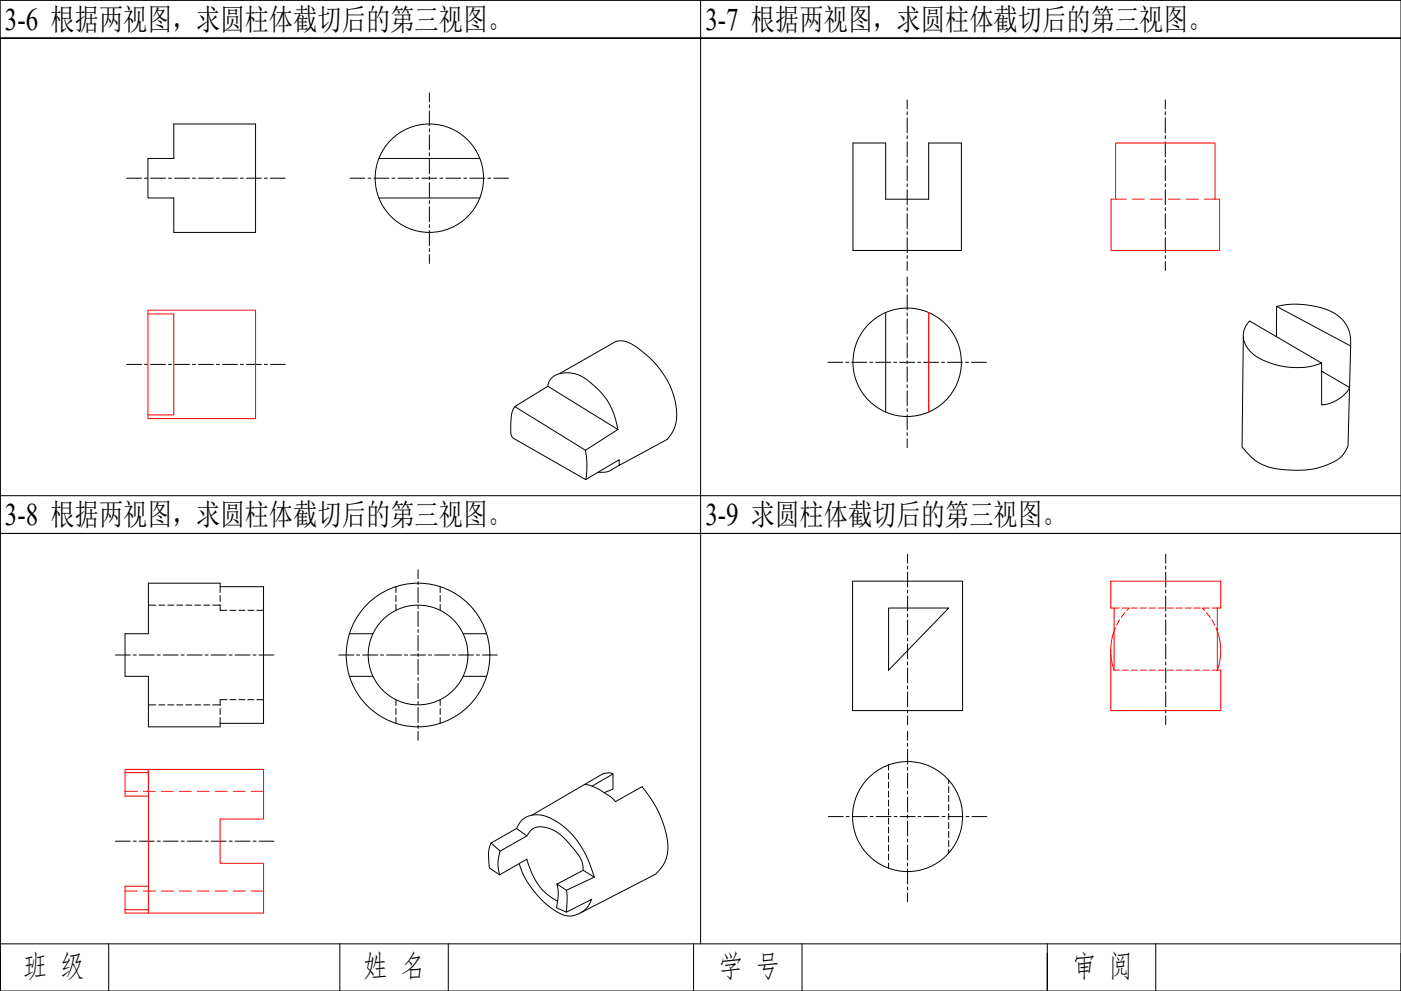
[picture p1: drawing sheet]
<svg xmlns="http://www.w3.org/2000/svg" width="594mm" height="420mm" viewBox="0 0 594 420" stroke-linecap="round" stroke-linejoin="round" font-family="sans-serif">
<!-- layer: 0 -->
<g fill="none" stroke="#000" stroke-width=".42">
<path d="M.1 .2h594v420h-594zM.1 16.2h594h-594v388M297.1 .2v400M182.1 39.4v3.8M73.7 52.6h34.7v45.9h-34.7v-14.6h-11v-16.7h11zM182.1 44.4v1.3M182.1 47v6.3M182.1 54.6v1.3M182.1 57.1v6.4M384.7 42.4v3.7M384.7 47.4v1.3M384.7 49.9v6.4"/>
<path d="M384.7 57.6v1.2M494.1 42.4v3.7M494.1 47.4v1.3M494.1 49.9v6.4M494.1 57.6v1.2M53.7 75.6h6.3M61.3 75.6h1.3M63.8 75.6h6.4M71.5 75.6h1.2M74 75.6h6.4M81.6 75.6h1.3M84.2 75.6h6.3"/>
<path d="M91.8 75.6h1.3M94.3 75.6h6.4M101.9 75.6h1.3M104.5 75.6h6.3M112.1 75.6h1.3M114.6 75.6h6.3M148.5 75.6h6.3M156 75.6h1.3M158.6 75.6h6.3M160.7 67.2h42.8M166.2 75.6h1.3M168.7 75.6h6.4"/>
<path d="M176.4 75.6h1.2M178.9 75.6h6.3M182.1 64.8v1.2M182.1 67.3v6.3M182.1 74.9v1.3M182.1 77.5v6.3M186.5 75.6h1.3M189.1 75.6h6.3M196.7 75.6h1.2M199.2 75.6h6.4M206.8 75.6h1.3M209.4 75.6h6.3"/>
<path d="M361.7 60.6h13.9v23.9h18.2v-23.9h13.9v45.6h-46zM384.7 60.1v6.4M384.7 67.7v1.3M384.7 70.3v6.3M384.7 77.9v1.3M494.1 60.1v6.4M494.1 67.7v1.3M494.1 70.3v6.3M494.1 77.9v1.3M160.7 83.9h42.8M182.1 85.1v1.2M182.1 87.6v6.4"/>
<path d="M182.1 95.2v1.3M182.1 97.8v6.3M384.7 80.4v6.4M384.7 88v1.3M384.7 90.6v6.3M384.7 98.2v1.3M494.1 80.4v6.4M494.1 88v1.3M494.1 90.6v6.3M494.1 98.2v1.3M182.1 105.4v1.3M182.1 107.9v3.8"/>
<path d="M384.7 100.7v6.4M384.7 108.4v1.2M384.7 110.9v3.8M384.7 117.5v3.7M494.1 100.7v6.4M494.1 108.4v1.2M494.1 110.9v3.8M375.6 132.5v42.2M384.7 122.5v1.3M384.7 125v6.4M384.7 132.7v1.2M384.7 135.2v6.3"/>
<path d="M393.8 132.5v42.2M529.8 136.1l30.6 17.8a31.7 31.7 0 0 1-29.5-4.2 9 9 0 0 1-1.1-13.6zM541.3 129.9l31.4 16.8-1.1 42.4a13.2 13.2 0 0 1-9.4 8.2 41.3 41.3 0 0 1-27.1-.4l-4-2.7-4.4-4.7 .5-46.6M541.3 129.9a35.8 35.8 0 0 1 25.7 3.7 13.8 13.8 0 0 1 5.7 13.1M541.3 129.9v12.8M53.7 154.5h6.3M61.3 154.5h1.3M63.8 154.5h6.4M71.5 154.5h1.2M74 154.5h6.4M81.6 154.5h1.3M84.2 154.5h6.3"/>
<path d="M91.8 154.5h1.3M94.3 154.5h6.4M101.9 154.5h1.3M104.5 154.5h6.3M112.1 154.5h1.3M114.6 154.5h6.3M237.3 158.4l24-13.7a11.1 11.1 0 0 1 9.5 3.2 34.9 34.9 0 0 1 16 30.4 14.3 14.3 0 0 1-3.9 8l-20.3 11v-2.4l-14.2 8.4-30.7-17.5-.7-.8a23.2 23.2 0 0 1 .8-11.9l.5-.7M351.1 153.6h6.3M358.6 153.6h1.3M361.2 153.6h6.3M368.8 153.6h1.3M371.3 153.6h6.4"/>
<path d="M379 153.6h1.2M381.5 153.6h6.4M384.7 142.8v1.3M384.7 145.4v6.3M384.7 153v1.2M384.7 155.5v6.4M389.1 153.6h1.3M391.7 153.6h6.3M399.3 153.6h1.3M401.8 153.6h6.4M409.4 153.6h1.3M412 153.6h6.3"/>
<path d="M560.4 153.9v17.8a15 15 0 0 0 11.9-7.4l-11.9-6.9M218.3 172.4l14-8.6 29.7 18.3-13.7 8.8zM232.3 163.8a6.9 6.9 0 0 1 7.9-5.7 14.6 14.6 0 0 1 10.8 4.7 29.3 29.3 0 0 1 11 19.3M384.7 163.1v1.3M384.7 165.7v6.3M384.7 173.3v1.3M384.7 175.8v6.4M248.3 190.9l.6 6.2-.5 6.2M262.6 197.3l-1.1 .6a9.6 9.6 0 0 1-7.8 2.3M384.7 183.5v1.2M384.7 186v3.7M.1 210.2h594"/>
<path d="M384.8 235v3.7M494.3 235v3.7M594.1 226.2h-594h594M62.9 256.6h3.2M67.3 256.6h2.6M71.2 256.6h2.5M75 256.6h2.5M78.8 256.6h2.5M82.6 256.6h2.5M86.4 256.6h2.5M90.2 256.6h3.1M93.3 251.2v-3.9h-30.4v21.4h-9.9v18h9.9v21.5h30.4v-4"/>
<path d="M93.3 248.7h18.5v58h-18.5M93.3 252.5v2.5M93.3 256.3v2.5h2.9M97.5 258.8h2.5M101.3 258.8h2.5M105.1 258.8h2.5M108.9 258.8h2.9M167.9 248.7v2.5M167.9 252.5v2.5M167.9 256.3v2.5M177.3 241.6v3.7M177.3 246.6v1.3"/>
<path d="M177.3 249.1v6.4M177.3 256.8v1.2M177.3 259.3v6.3M186.7 248.7v2.5M186.7 252.5v2.5M186.7 256.3v2.5M361.5 246.4h46.7v54.9h-46.7zM376.8 257.8h25.5l-25.5 26.3zM384.8 240v1.3M384.8 242.5v6.4M384.8 250.2v1.2M384.8 252.7v6.4"/>
<path d="M494.3 240v1.3M494.3 242.5v6.4M494.3 250.2v1.2M494.3 252.7v6.4M48.9 277.7h6.3M56.5 277.7h1.3M59 277.7h6.4M66.7 277.7h1.2M69.2 277.7h6.4M76.8 277.7h1.3M79.4 277.7h6.3M87 277.7h1.3"/>
<path d="M89.5 277.7h6.4M97.1 277.7h1.3M99.7 277.7h6.3M107.3 277.7h1.3M109.8 277.7h6.4M143.7 277.7h6.3M148.2 268.7h10M151.2 277.7h1.3M153.8 277.7h6.3M161.4 277.7h1.3M163.9 277.7h6.4M171.6 277.7h1.2"/>
<path d="M174.1 277.7h6.3M177.3 266.9v1.3M177.3 269.5v6.3M177.3 277.1v1.2M177.3 279.6v6.4M181.7 277.7h1.3M184.3 277.7h6.3M191.9 277.7h1.2M194.4 277.7h6.4M196.4 268.7h10M202 277.7h1.3M204.6 277.7h6.3"/>
<path d="M384.8 260.3v1.3M384.8 262.9v6.3M384.8 270.5v1.3M384.8 273v6.4M494.3 260.3v1.3M494.3 262.9v6.3M494.3 270.5v1.3M494.3 273v6.4M62.9 298.9h3.2M67.3 298.9h2.6M71.2 298.9h2.5M75 298.9h2.5"/>
<path d="M78.8 298.9h2.5M82.6 298.9h2.5M86.4 298.9h2.5M90.2 298.9h3.1M96.2 296.7h-2.9v2.4M97.5 296.7h2.5M101.3 296.7h2.5M105.1 296.7h2.5M108.9 296.7h2.9M148.2 286.7h10M167.9 296.7v2.4M177.3 287.2v1.3"/>
<path d="M177.3 289.8v6.3M177.3 297.4v1.3M177.3 299.9v6.4M186.7 296.7v2.4M196.4 286.7h10M384.8 280.6v1.3M384.8 283.2v6.3M384.8 290.8v1.3M384.8 293.3v6.4M494.3 280.6v1.3M494.3 283.2v6.3M494.3 290.8v1.3"/>
<path d="M494.3 293.3v6.4M93.3 300.4v2.5M167.9 300.4v2.5M167.9 304.2v2.5M177.3 307.6v1.2M177.3 310.1v3.8M186.7 300.4v2.5M186.7 304.2v2.5M384.8 301v1.2M384.8 303.5v3.8M384.8 310.1v3.7M384.8 315.1v1.3"/>
<path d="M384.8 317.6v6.4M494.3 301v1.2M494.3 303.5v3.8M247.9 332.7l2.3 .3 3.9 1.8 4.9 3.1 2 2 11.3-6.4a42.2 42.2 0 0 1 10.9 27 14.4 14.4 0 0 1-5.2 10.1l-31.7 16.3M256.2 336.1l3.7-1.6v-6.4l-.7-.3-1.4-.1-2.3 .4-29.9 17.5M259.9 328.1l-8.8 5.2M376.8 324.3v2.2M376.8 327.8v2.5M376.8 331.6v2.5M376.8 335.4v2.6M376.8 339.2v2.6M384.8 325.3v1.2"/>
<path d="M384.8 327.8v6.3M384.8 335.4v1.3M384.8 338v6.3M402.3 330.7v1.5M402.3 333.5v2.6M402.3 337.3v2.6M48.9 356.6h6.3M56.5 356.6h1.3M59 356.6h6.4M66.7 356.6h1.2M69.2 356.6h6.4M76.8 356.6h1.3"/>
<path d="M79.4 356.6h6.3M87 356.6h1.3M89.5 356.6h6.4M97.1 356.6h1.3M99.7 356.6h6.3M107.3 356.6h1.3M109.8 356.6h6.4M208.2 357.4l10.8-6.1 4.4 3.1-11.3 6.4zM208.2 357.4l-1 3.9 .3 6.7 4.4 2.9 11.6-6.7M219 351.3a9.5 9.5 0 0 1 13.6-4.8 35.1 35.1 0 0 1 18.5 22.5l.9 2.9M223.4 354.4l.6-.9a6.2 6.2 0 0 1 8.2-2.5 20.8 20.8 0 0 1 10.6 8.4 12.9 12.9 0 0 1 4.5 9.6M351.2 346.2h6.3"/>
<path d="M358.8 346.2h1.3M361.4 346.2h6.3M369 346.2h1.2M371.5 346.2h6.4M376.8 343v2.6M376.8 346.8v2.6M376.8 350.7v2.5M376.8 354.5v2.5M376.8 358.3v2.5M379.1 346.2h1.3M381.7 346.2h6.3M384.8 345.6v1.2"/>
<path d="M384.8 348.1v6.4M384.8 355.7v1.3M384.8 358.3v6.3M389.3 346.2h1.3M391.8 346.2h6.4M399.5 346.2h1.2M402 346.2h6.3M402.3 341.1v2.6M402.3 344.9v2.6M402.3 348.8v2.5M402.3 352.6v2.5M402.3 356.4v2.5"/>
<path d="M409.6 346.2h1.3M412.2 346.2h6.3M212.1 360.8l-.9 5.1 .7 5M220.2 366.2a35.7 35.7 0 0 0 19.4 21.9 10 10 0 0 0 11.2-6.8l-10.6 5.4M223.3 364.3a27.3 27.3 0 0 0 10.1 15.9l3 2M236.2 374.8l11.1-5.8 4.7 2.9-11.8 5.5a31.4 31.4 0 0 1 0 9.3l-4.2-1.8 .7-5.7zM236.2 374.8l4 2.6M376.8 362.1v2.5M376.8 365.9v2.2M384.8 365.9v1.3M384.8 368.4v6.4M384.8 376.1v1.2"/>
<path d="M384.8 378.6v3.8M402.3 360.2v1.5M.1 404.2v16v-16M.1 400.2h594M46.1 400.2v20M144.1 400.2v20M190.1 400.2v20M294.1 400.2v20M340.1 400.2v20M444.1 400.2v20v-16M490.1 400.2v20M594.1 404.2v16"/>
<circle cx="182.1" cy="75.5" r="23"/>
<circle cx="384.7" cy="153.6" r="23"/>
<circle cx="177.3" cy="277.7" r="30.5"/>
<circle cx="177.3" cy="277.7" r="21.1"/>
<circle cx="384.8" cy="346.2" r="23.3"/>
</g>
<g fill="none" stroke="#f00" stroke-width=".42">
<path d="M473 60.6h42.2v23.9h1.9v21.7h-45.9v-21.7h1.8zM473 84.5h4.6M480.2 84.5h5M487.8 84.5h5.1M495.4 84.5h5.1M503 84.5h5.1M510.6 84.5h4.6M62.7 131.5h45.7v46h-45.7zM62.7 133.1h11v42.8h-11M393.8 132.5v42.2M472.4 257.8v26.3h2.2M474.6 257.8h-3.6v-11.4h46.6v11.4h-3.6"/>
<path d="M475.9 257.8h2.5M477 259.8l-1.6 2M478.8 257.8l-1 1M479.7 257.8h2.5M483.5 257.8h2.6M487.3 257.8h2.6M491.1 257.8h2.6M494.9 257.8h2.6M498.8 257.8h2.5M502.6 257.8h2.5M506.4 257.8h2.5M509.8 257.8l1 1"/>
<path d="M510.2 257.8h2.5M511.6 259.8l1.6 2M516.2 257.8v26.3a24.5 24.5 0 0 0-.6-17.9M471 275.8v25.5h46.6v-17.2h-3.6M472.4 267.5a24.7 24.7 0 0 0 0 16.6M473 266.2l-.6 1.3M474.8 262.8l-1.3 2.3M513.9 262.8l1.2 2.3M475.9 284.1h2.5M479.7 284.1h2.5M483.5 284.1h2.6M487.3 284.1h2.6"/>
<path d="M491.1 284.1h2.6M494.9 284.1h2.6M498.8 284.1h2.5M502.6 284.1h2.5M506.4 284.1h2.5M510.2 284.1h2.5M53 327.6h9.9v-1.4v11.3h-9.9v-11.3h58.8v21.1h-18.5v18.7h18.5v21.1h-58.8v-11.3h9.9v11.3v-1.4h-9.9M53 335.5h5.3M60.8 335.5h5.1M62.9 326.2v9.3M62.9 337.5v38.3M68.4 335.5h5.1"/>
<path d="M76 335.5h5.1M83.7 335.5h5M91.3 335.5h5.1M98.9 335.5h5.1M106.5 335.5h5.3M53 377.8h5.3M60.8 377.8h5.1M68.4 377.8h5.1M76 377.8h5.1M83.7 377.8h5M91.3 377.8h5.1M98.9 377.8h5.1"/>
<path d="M106.5 377.8h5.3"/>
</g>
<g font-size="13.3">
<text x="2.1" y="12.6">3-6 根据两视图，求圆柱体截切后的第三视图。</text>
<text x="299.1" y="12.6">3-7 根据两视图，求圆柱体截切后的第三视图。</text>
<text x="2.1" y="222.6">3-8 根据两视图，求圆柱体截切后的第三视图。</text>
<text x="299.1" y="222.6">3-9 求圆柱体截切后的第三视图。</text>
</g>
<g font-size="13.2">
<text x="9.7" y="414.3">班 级</text>
<text x="154" y="414.3">姓 名</text>
<text x="304.6" y="414.3">学 号</text>
<text x="454.3" y="414.3">审 阅</text>
</g>
</svg>
